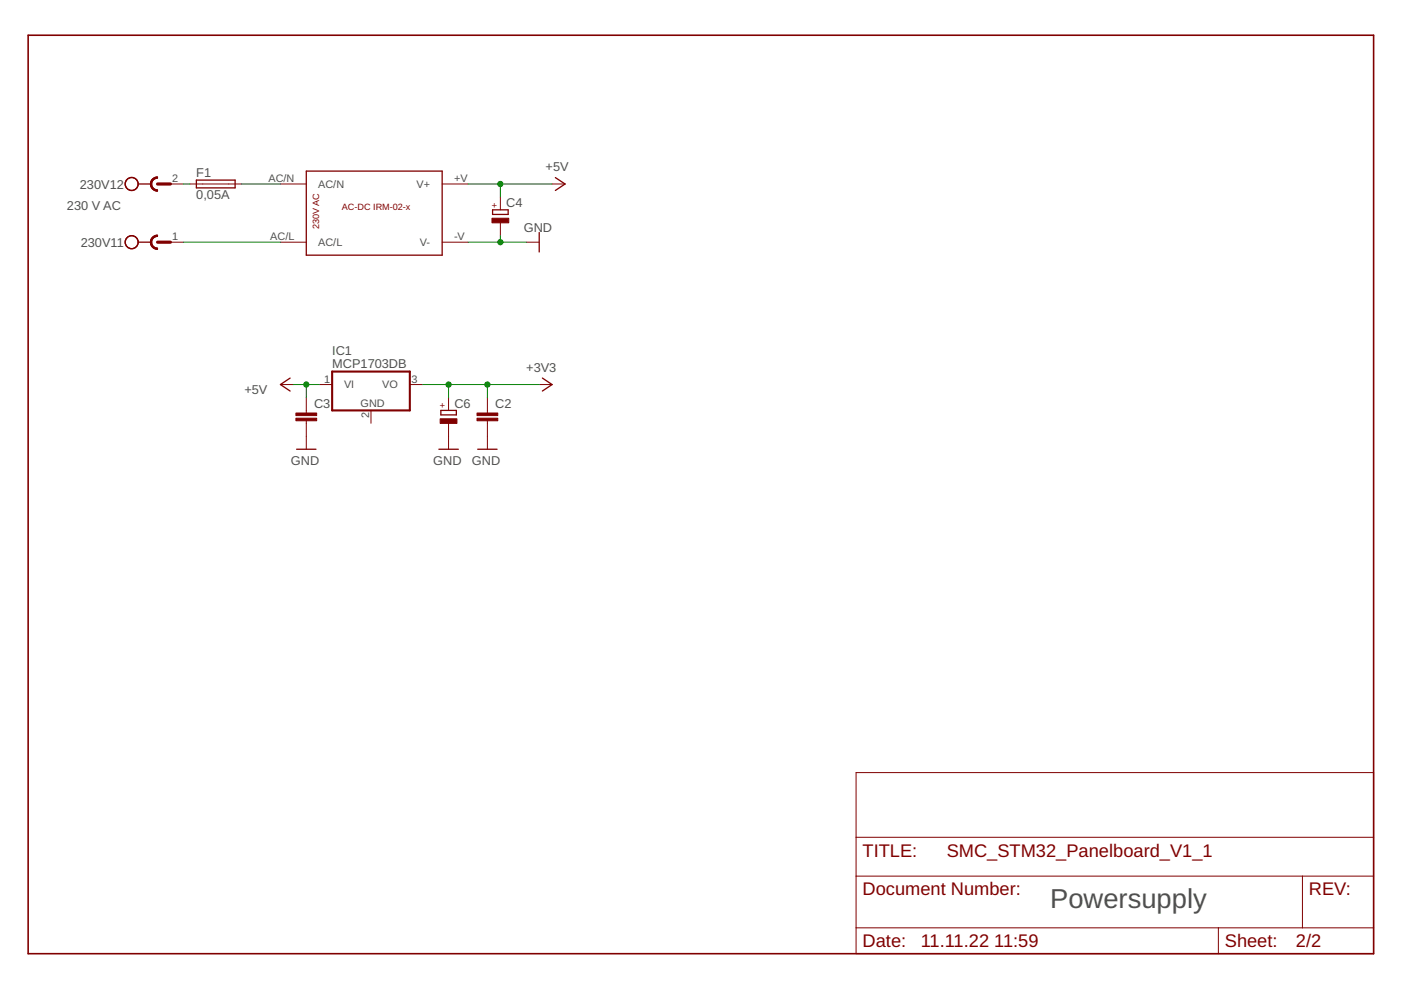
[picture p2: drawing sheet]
<svg xmlns="http://www.w3.org/2000/svg" width="297mm" height="210mm" viewBox="0 0 297 210" stroke-linecap="round" stroke-linejoin="round" font-family="sans-serif">
<g fill="none" stroke="#800000" stroke-width=".28">
<path d="M29.3 39h2.7M41.6 38.2h8.2v1.6h-8.2zM64.9 36.3h28.8v17.8h-28.8zM117.8 37.7l2 1.3-2 1.4M29.3 51.4h2.7M104.4 44.5h3.3v1h-3.3zM114.3 49.3v4.1M61.5 80.2l-2 1.3 2 1.4M62.9 95.2h4.1M93 95.2h4.2M93.5 87h3.3v1h-3.3zM101.3 95.2h4.1"/>
<path d="M115 80.2l2.1 1.3-2.1 1.4"/>
<circle cx="27.9" cy="39" r="1.38"/>
<circle cx="27.9" cy="51.4" r="1.38"/>
</g>
<g fill="none" stroke="#800000" stroke-width=".21">
<path d="M36.1 39h2.8M40.3 39h10.9M59.5 39h5.4M93.7 39h5.5M117.1 39h2.7M36.1 51.4h2.8M59.5 51.4h5.4M93.7 51.4h5.5M106.1 41.8v2.7M106.1 47.2v2.8M111.6 51.4h2.7M59.5 81.5h2.7"/>
<path d="M64.9 84.3v3.3M64.9 89.2v6M67.7 81.5h2.7M78.7 87v2.7M86.9 81.5h2.7M95.1 84.3v2.7M95.1 89.7v5.5M103.3 84.3v3.3M103.3 89.2v6M114.3 81.5h2.8M181.5 163.8h109.7v38.4h-109.7zM181.5 177.5h109.7"/>
<path d="M181.5 185.8h109.7M181.5 196.7h109.7M258.3 196.7v5.5M276.1 185.8v10.9"/>
</g>
<g fill="#800000" stroke="#800000" stroke-width=".21">
<path d="M31.9 51.4h.3l.2 .7 .5 .4 .5 .1v.3a1.48 1.48 0 0 1-1.5-1.5z" fill-rule="evenodd"/>
<path d="M32.3 50.3l.6-.4 .5-.1v.3l-.8 .3-.3 .4-.1 .6h-.3l.1-.5z" fill-rule="evenodd"/>
<path d="M32.3 50.3l.9-.5h.2v.3a1.24 1.24 0 0 0-1.2 1.3 1.24 1.24 0 0 0 1.2 1.2v.3a1.51 1.51 0 0 1-1.4-1 1.51 1.51 0 0 1 .3-1.6z" fill-rule="evenodd"/>
<path d="M31.9 39h.3l.2 .8 .5 .3 .5 .2v.2a1.48 1.48 0 0 1-1.5-1.5z" fill-rule="evenodd"/>
<path d="M32.3 38l.6-.4 .5-.1v.3l-.8 .3-.3 .4-.1 .5h-.3l.1-.5z" fill-rule="evenodd"/>
<path d="M32.3 38l.9-.5h.2v.3a1.24 1.24 0 0 0-1.2 1.2 1.24 1.24 0 0 0 1.2 1.3v.2a1.52 1.52 0 0 1-1.4-.9 1.52 1.52 0 0 1 .3-1.6z" fill-rule="evenodd"/>
</g>
<path d="M33.4 39h2.7M33.4 51.4h2.7" fill="none" stroke="#800000" stroke-width=".68"/>
<path d="M6 7.5h285.2v194.7h-285.2z" fill="none" stroke="#800000" stroke-width=".34"/>
<path d="M70.4 78.8h16.5v8.2h-16.5z" fill="none" stroke="#800000" stroke-width=".44"/>
<g fill="#800000" stroke="#800000" stroke-width=".21">
<path d="M104.3 46.3h3.6v.9h-3.6z"/>
<path d="M93.3 88.8h3.6v1h-3.6z"/>
<path d="M101.1 88.7h4.4v.5h-4.4z"/>
<path d="M101.1 87.6h4.4v.5h-4.4z"/>
<path d="M62.7 88.7h4.4v.5h-4.4z"/>
<path d="M62.7 87.6h4.4v.5h-4.4z"/>
</g>
<path d="M38.9 39h1.4M51.2 39h8.3M99.2 39h17.9M106.1 39v2.8M38.9 51.4h20.6M99.2 51.4h12.4M106.1 50v1.4M62.2 81.5h5.5M64.9 81.5v2.8M89.6 81.5h24.7M95.1 81.5v2.8M103.3 81.5v2.8" fill="none" stroke="#008000" stroke-width=".21"/>
<g fill="#008000" stroke="#008000" stroke-width=".21">
<circle cx="106.1" cy="51.4" r=".55"/>
<circle cx="106.1" cy="39" r=".55"/>
<circle cx="64.9" cy="81.5" r=".55"/>
<circle cx="103.3" cy="81.5" r=".55"/>
<circle cx="95.1" cy="81.5" r=".55"/>
</g>
<text font-size="5.8" fill="#505050" x="222.7" y="192.6">Powersupply</text>
<g font-size="3.9" fill="#800000">
<text x="182.9" y="181.6">TITLE:</text>
<text x="200.7" y="181.6">SMC_STM32_Panelboard_V1_1</text>
<text x="182.9" y="189.9">Document Number:</text>
<text x="277.5" y="189.9">REV:</text>
<text x="182.9" y="200.8">Date:</text>
<text x="195.2" y="200.8">11.11.22</text>
<text x="210.8" y="200.8">11:59</text>
<text x="259.7" y="200.8">Sheet:</text>
<text x="274.8" y="200.8">2/2</text>
</g>
<g font-size="2.7" fill="#505050">
<text x="16.9" y="40">230V12</text>
<text x="41.6" y="37.5">F1</text>
<text x="115.7" y="36.3">+5V</text>
<text x="14.2" y="44.5">230 V AC</text>
<text x="41.6" y="42.2">0,05A</text>
<text x="107.3" y="44">C4</text>
<text x="17.1" y="52.3">230V11</text>
<text x="111" y="49.2">GND</text>
<text x="70.4" y="75.4">IC1</text>
<text x="51.8" y="83.5">+5V</text>
<text x="70.4" y="78.1">MCP1703DB</text>
<text x="111.6" y="78.8">+3V3</text>
<text x="66.6" y="86.6">C3</text>
<text x="96.3" y="86.5">C6</text>
<text x="105" y="86.6">C2</text>
<text x="61.7" y="98.5">GND</text>
<text x="91.8" y="98.5">GND</text>
<text x="100.1" y="98.5">GND</text>
</g>
<g font-size="2.3" fill="#505050">
<text x="36.5" y="38.6">2</text>
<text x="56.9" y="38.6">AC/N</text>
<text x="67.5" y="39.8">AC/N</text>
<text x="88.3" y="39.8">V+</text>
<text x="96.3" y="38.6">+V</text>
<text x="36.5" y="51">1</text>
<text x="57.3" y="51">AC/L</text>
<text x="67.5" y="52.2">AC/L</text>
<text x="89" y="52.2">V-</text>
<text x="96.3" y="51">-V</text>
<text x="68.8" y="81.1">1</text>
<text x="72.9" y="82.4">VI</text>
<text x="81" y="82.4">VO</text>
<text x="87.3" y="81.1">3</text>
<text x="76.5" y="86.2">GND</text>
<text x="78.3" y="88.7" transform="rotate(-90 78.3 88.7)">2</text>
</g>
<g font-size="1.9" fill="#800000">
<text x="72.5" y="44.5">AC-DC IRM-02-x</text>
<text x="105.5" y="44.1" transform="rotate(-90 105.5 44.1)">+</text>
<text x="67.7" y="48.6" transform="rotate(-90 67.7 48.6)">230V AC</text>
<text x="94.5" y="86.6" transform="rotate(-90 94.5 86.6)">+</text>
</g>
</svg>
